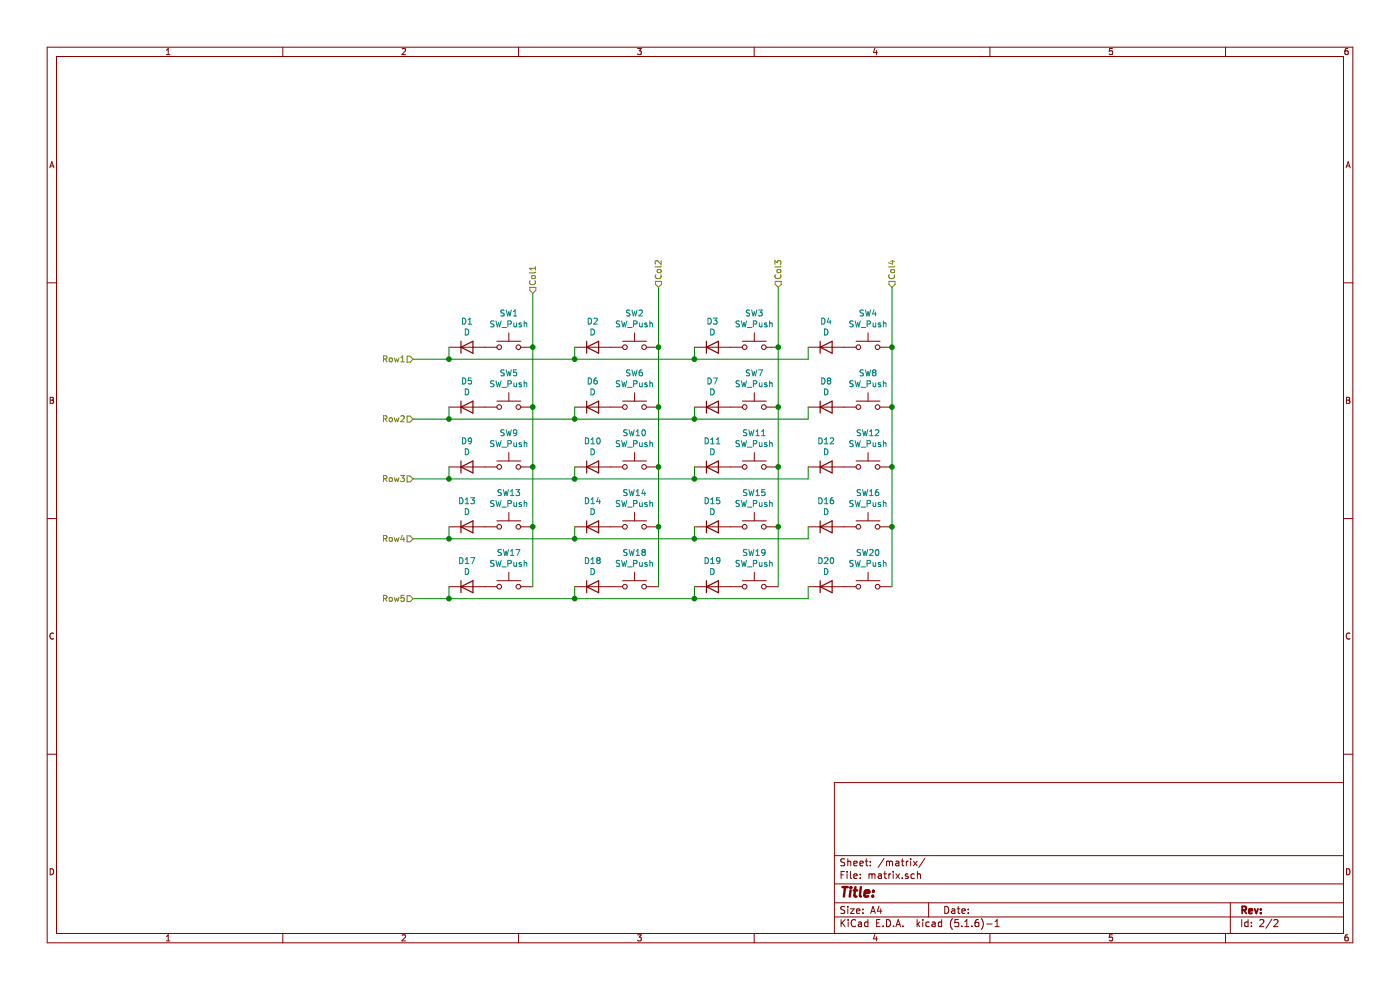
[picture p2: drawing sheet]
EESchema Schematic File Version 4
EELAYER 30 0
EELAYER END
$Descr A4 11693 8268
encoding utf-8
Sheet 2 2
Title ""
Date ""
Rev ""
Comp ""
Comment1 ""
Comment2 ""
Comment3 ""
Comment4 ""
$EndDescr
$Comp
L Switch:SW_Push SW?
U 1 1
P 4250 2900
AR Path="/5FDF1636" Ref="SW?"  Part="1" 
AR Path="/5FDDF609/5FDF1636" Ref="SW1"  Part="1" 
F 0 "SW1" H 4250 3185 50  0000 C CNN
F 1 "SW_Push" H 4250 3094 50  0000 C CNN
F 2 "Keebio-Parts:MX-Alps-Choc-1U-NoLED" H 4250 3100 50  0001 C CNN
F 3 "~" H 4250 3100 50  0001 C CNN
	1    4250 2900
	1    0    0    -1  
$EndComp
$Comp
L Switch:SW_Push SW?
U 1 1
P 4250 3400
AR Path="/5FDF163C" Ref="SW?"  Part="1" 
AR Path="/5FDDF609/5FDF163C" Ref="SW5"  Part="1" 
F 0 "SW5" H 4250 3685 50  0000 C CNN
F 1 "SW_Push" H 4250 3594 50  0000 C CNN
F 2 "Keebio-Parts:MX-Alps-Choc-1U-NoLED" H 4250 3600 50  0001 C CNN
F 3 "~" H 4250 3600 50  0001 C CNN
	1    4250 3400
	1    0    0    -1  
$EndComp
$Comp
L Switch:SW_Push SW?
U 1 1
P 4250 3900
AR Path="/5FDF1642" Ref="SW?"  Part="1" 
AR Path="/5FDDF609/5FDF1642" Ref="SW9"  Part="1" 
F 0 "SW9" H 4250 4185 50  0000 C CNN
F 1 "SW_Push" H 4250 4094 50  0000 C CNN
F 2 "Keebio-Parts:MX-Alps-Choc-1U-NoLED" H 4250 4100 50  0001 C CNN
F 3 "~" H 4250 4100 50  0001 C CNN
	1    4250 3900
	1    0    0    -1  
$EndComp
$Comp
L Switch:SW_Push SW?
U 1 1
P 4250 4400
AR Path="/5FDF1648" Ref="SW?"  Part="1" 
AR Path="/5FDDF609/5FDF1648" Ref="SW13"  Part="1" 
F 0 "SW13" H 4250 4685 50  0000 C CNN
F 1 "SW_Push" H 4250 4594 50  0000 C CNN
F 2 "Keebio-Parts:MX-Alps-Choc-1U-NoLED" H 4250 4600 50  0001 C CNN
F 3 "~" H 4250 4600 50  0001 C CNN
	1    4250 4400
	1    0    0    -1  
$EndComp
$Comp
L Switch:SW_Push SW?
U 1 1
P 4250 4900
AR Path="/5FDF164E" Ref="SW?"  Part="1" 
AR Path="/5FDDF609/5FDF164E" Ref="SW17"  Part="1" 
F 0 "SW17" H 4250 5185 50  0000 C CNN
F 1 "SW_Push" H 4250 5094 50  0000 C CNN
F 2 "Keebio-Parts:MX-Alps-Choc-1U-NoLED" H 4250 5100 50  0001 C CNN
F 3 "~" H 4250 5100 50  0001 C CNN
	1    4250 4900
	1    0    0    -1  
$EndComp
$Comp
L Switch:SW_Push SW?
U 1 1
P 5300 2900
AR Path="/5FDF1654" Ref="SW?"  Part="1" 
AR Path="/5FDDF609/5FDF1654" Ref="SW2"  Part="1" 
F 0 "SW2" H 5300 3185 50  0000 C CNN
F 1 "SW_Push" H 5300 3094 50  0000 C CNN
F 2 "Keebio-Parts:MX-Alps-Choc-1U-NoLED" H 5300 3100 50  0001 C CNN
F 3 "~" H 5300 3100 50  0001 C CNN
	1    5300 2900
	1    0    0    -1  
$EndComp
$Comp
L Switch:SW_Push SW?
U 1 1
P 5300 3400
AR Path="/5FDF165A" Ref="SW?"  Part="1" 
AR Path="/5FDDF609/5FDF165A" Ref="SW6"  Part="1" 
F 0 "SW6" H 5300 3685 50  0000 C CNN
F 1 "SW_Push" H 5300 3594 50  0000 C CNN
F 2 "Keebio-Parts:MX-Alps-Choc-1U-NoLED" H 5300 3600 50  0001 C CNN
F 3 "~" H 5300 3600 50  0001 C CNN
	1    5300 3400
	1    0    0    -1  
$EndComp
$Comp
L Switch:SW_Push SW?
U 1 1
P 5300 3900
AR Path="/5FDF1660" Ref="SW?"  Part="1" 
AR Path="/5FDDF609/5FDF1660" Ref="SW10"  Part="1" 
F 0 "SW10" H 5300 4185 50  0000 C CNN
F 1 "SW_Push" H 5300 4094 50  0000 C CNN
F 2 "Keebio-Parts:MX-Alps-Choc-1U-NoLED" H 5300 4100 50  0001 C CNN
F 3 "~" H 5300 4100 50  0001 C CNN
	1    5300 3900
	1    0    0    -1  
$EndComp
$Comp
L Switch:SW_Push SW?
U 1 1
P 5300 4400
AR Path="/5FDF1666" Ref="SW?"  Part="1" 
AR Path="/5FDDF609/5FDF1666" Ref="SW14"  Part="1" 
F 0 "SW14" H 5300 4685 50  0000 C CNN
F 1 "SW_Push" H 5300 4594 50  0000 C CNN
F 2 "Keebio-Parts:MX-Alps-Choc-1U-NoLED" H 5300 4600 50  0001 C CNN
F 3 "~" H 5300 4600 50  0001 C CNN
	1    5300 4400
	1    0    0    -1  
$EndComp
$Comp
L Switch:SW_Push SW?
U 1 1
P 5300 4900
AR Path="/5FDF166C" Ref="SW?"  Part="1" 
AR Path="/5FDDF609/5FDF166C" Ref="SW18"  Part="1" 
F 0 "SW18" H 5300 5185 50  0000 C CNN
F 1 "SW_Push" H 5300 5094 50  0000 C CNN
F 2 "Keebio-Parts:MX-Alps-Choc-1U-NoLED" H 5300 5100 50  0001 C CNN
F 3 "~" H 5300 5100 50  0001 C CNN
	1    5300 4900
	1    0    0    -1  
$EndComp
$Comp
L Switch:SW_Push SW?
U 1 1
P 6300 4900
AR Path="/5FDF1672" Ref="SW?"  Part="1" 
AR Path="/5FDDF609/5FDF1672" Ref="SW19"  Part="1" 
F 0 "SW19" H 6300 5185 50  0000 C CNN
F 1 "SW_Push" H 6300 5094 50  0000 C CNN
F 2 "Keebio-Parts:MX-Alps-Choc-1U-NoLED" H 6300 5100 50  0001 C CNN
F 3 "~" H 6300 5100 50  0001 C CNN
	1    6300 4900
	1    0    0    -1  
$EndComp
$Comp
L Switch:SW_Push SW?
U 1 1
P 6300 4400
AR Path="/5FDF1678" Ref="SW?"  Part="1" 
AR Path="/5FDDF609/5FDF1678" Ref="SW15"  Part="1" 
F 0 "SW15" H 6300 4685 50  0000 C CNN
F 1 "SW_Push" H 6300 4594 50  0000 C CNN
F 2 "Keebio-Parts:MX-Alps-Choc-1U-NoLED" H 6300 4600 50  0001 C CNN
F 3 "~" H 6300 4600 50  0001 C CNN
	1    6300 4400
	1    0    0    -1  
$EndComp
$Comp
L Switch:SW_Push SW?
U 1 1
P 6300 3900
AR Path="/5FDF167E" Ref="SW?"  Part="1" 
AR Path="/5FDDF609/5FDF167E" Ref="SW11"  Part="1" 
F 0 "SW11" H 6300 4185 50  0000 C CNN
F 1 "SW_Push" H 6300 4094 50  0000 C CNN
F 2 "Keebio-Parts:MX-Alps-Choc-1U-NoLED" H 6300 4100 50  0001 C CNN
F 3 "~" H 6300 4100 50  0001 C CNN
	1    6300 3900
	1    0    0    -1  
$EndComp
$Comp
L Switch:SW_Push SW?
U 1 1
P 6300 3400
AR Path="/5FDF1684" Ref="SW?"  Part="1" 
AR Path="/5FDDF609/5FDF1684" Ref="SW7"  Part="1" 
F 0 "SW7" H 6300 3685 50  0000 C CNN
F 1 "SW_Push" H 6300 3594 50  0000 C CNN
F 2 "Keebio-Parts:MX-Alps-Choc-1U-NoLED" H 6300 3600 50  0001 C CNN
F 3 "~" H 6300 3600 50  0001 C CNN
	1    6300 3400
	1    0    0    -1  
$EndComp
$Comp
L Switch:SW_Push SW?
U 1 1
P 6300 2900
AR Path="/5FDF168A" Ref="SW?"  Part="1" 
AR Path="/5FDDF609/5FDF168A" Ref="SW3"  Part="1" 
F 0 "SW3" H 6300 3185 50  0000 C CNN
F 1 "SW_Push" H 6300 3094 50  0000 C CNN
F 2 "Keebio-Parts:MX-Alps-Choc-1U-NoLED" H 6300 3100 50  0001 C CNN
F 3 "~" H 6300 3100 50  0001 C CNN
	1    6300 2900
	1    0    0    -1  
$EndComp
$Comp
L Switch:SW_Push SW?
U 1 1
P 7250 2900
AR Path="/5FDF1690" Ref="SW?"  Part="1" 
AR Path="/5FDDF609/5FDF1690" Ref="SW4"  Part="1" 
F 0 "SW4" H 7250 3185 50  0000 C CNN
F 1 "SW_Push" H 7250 3094 50  0000 C CNN
F 2 "Keebio-Parts:MX-Alps-Choc-1U-NoLED" H 7250 3100 50  0001 C CNN
F 3 "~" H 7250 3100 50  0001 C CNN
	1    7250 2900
	1    0    0    -1  
$EndComp
$Comp
L Switch:SW_Push SW?
U 1 1
P 7250 3400
AR Path="/5FDF1696" Ref="SW?"  Part="1" 
AR Path="/5FDDF609/5FDF1696" Ref="SW8"  Part="1" 
F 0 "SW8" H 7250 3685 50  0000 C CNN
F 1 "SW_Push" H 7250 3594 50  0000 C CNN
F 2 "Keebio-Parts:MX-Alps-Choc-1U-NoLED" H 7250 3600 50  0001 C CNN
F 3 "~" H 7250 3600 50  0001 C CNN
	1    7250 3400
	1    0    0    -1  
$EndComp
$Comp
L Switch:SW_Push SW?
U 1 1
P 7250 3900
AR Path="/5FDF169C" Ref="SW?"  Part="1" 
AR Path="/5FDDF609/5FDF169C" Ref="SW12"  Part="1" 
F 0 "SW12" H 7250 4185 50  0000 C CNN
F 1 "SW_Push" H 7250 4094 50  0000 C CNN
F 2 "Keebio-Parts:MX-Alps-Choc-1U-NoLED" H 7250 4100 50  0001 C CNN
F 3 "~" H 7250 4100 50  0001 C CNN
	1    7250 3900
	1    0    0    -1  
$EndComp
$Comp
L Switch:SW_Push SW?
U 1 1
P 7250 4400
AR Path="/5FDF16A2" Ref="SW?"  Part="1" 
AR Path="/5FDDF609/5FDF16A2" Ref="SW16"  Part="1" 
F 0 "SW16" H 7250 4685 50  0000 C CNN
F 1 "SW_Push" H 7250 4594 50  0000 C CNN
F 2 "Keebio-Parts:MX-Alps-Choc-1U-NoLED" H 7250 4600 50  0001 C CNN
F 3 "~" H 7250 4600 50  0001 C CNN
	1    7250 4400
	1    0    0    -1  
$EndComp
$Comp
L Switch:SW_Push SW?
U 1 1
P 7250 4900
AR Path="/5FDF16A8" Ref="SW?"  Part="1" 
AR Path="/5FDDF609/5FDF16A8" Ref="SW20"  Part="1" 
F 0 "SW20" H 7250 5185 50  0000 C CNN
F 1 "SW_Push" H 7250 5094 50  0000 C CNN
F 2 "Keebio-Parts:MX-Alps-Choc-1U-NoLED" H 7250 5100 50  0001 C CNN
F 3 "~" H 7250 5100 50  0001 C CNN
	1    7250 4900
	1    0    0    -1  
$EndComp
$Comp
L Device:D D?
U 1 1
P 3900 2900
AR Path="/5FDF16AE" Ref="D?"  Part="1" 
AR Path="/5FDDF609/5FDF16AE" Ref="D1"  Part="1" 
F 0 "D1" H 3900 3117 50  0000 C CNN
F 1 "D" H 3900 3026 50  0000 C CNN
F 2 "Diode_SMD:D_SOD-123" H 3900 2900 50  0001 C CNN
F 3 "~" H 3900 2900 50  0001 C CNN
	1    3900 2900
	1    0    0    -1  
$EndComp
$Comp
L Device:D D?
U 1 1
P 3900 3400
AR Path="/5FDF16B4" Ref="D?"  Part="1" 
AR Path="/5FDDF609/5FDF16B4" Ref="D5"  Part="1" 
F 0 "D5" H 3900 3617 50  0000 C CNN
F 1 "D" H 3900 3526 50  0000 C CNN
F 2 "Diode_SMD:D_SOD-123" H 3900 3400 50  0001 C CNN
F 3 "~" H 3900 3400 50  0001 C CNN
	1    3900 3400
	1    0    0    -1  
$EndComp
$Comp
L Device:D D?
U 1 1
P 3900 3900
AR Path="/5FDF16BA" Ref="D?"  Part="1" 
AR Path="/5FDDF609/5FDF16BA" Ref="D9"  Part="1" 
F 0 "D9" H 3900 4117 50  0000 C CNN
F 1 "D" H 3900 4026 50  0000 C CNN
F 2 "Diode_SMD:D_SOD-123" H 3900 3900 50  0001 C CNN
F 3 "~" H 3900 3900 50  0001 C CNN
	1    3900 3900
	1    0    0    -1  
$EndComp
$Comp
L Device:D D?
U 1 1
P 3900 4400
AR Path="/5FDF16C0" Ref="D?"  Part="1" 
AR Path="/5FDDF609/5FDF16C0" Ref="D13"  Part="1" 
F 0 "D13" H 3900 4617 50  0000 C CNN
F 1 "D" H 3900 4526 50  0000 C CNN
F 2 "Diode_SMD:D_SOD-123" H 3900 4400 50  0001 C CNN
F 3 "~" H 3900 4400 50  0001 C CNN
	1    3900 4400
	1    0    0    -1  
$EndComp
$Comp
L Device:D D?
U 1 1
P 3900 4900
AR Path="/5FDF16C6" Ref="D?"  Part="1" 
AR Path="/5FDDF609/5FDF16C6" Ref="D17"  Part="1" 
F 0 "D17" H 3900 5117 50  0000 C CNN
F 1 "D" H 3900 5026 50  0000 C CNN
F 2 "Diode_SMD:D_SOD-123" H 3900 4900 50  0001 C CNN
F 3 "~" H 3900 4900 50  0001 C CNN
	1    3900 4900
	1    0    0    -1  
$EndComp
$Comp
L Device:D D?
U 1 1
P 4950 2900
AR Path="/5FDF16CC" Ref="D?"  Part="1" 
AR Path="/5FDDF609/5FDF16CC" Ref="D2"  Part="1" 
F 0 "D2" H 4950 3117 50  0000 C CNN
F 1 "D" H 4950 3026 50  0000 C CNN
F 2 "Diode_SMD:D_SOD-123" H 4950 2900 50  0001 C CNN
F 3 "~" H 4950 2900 50  0001 C CNN
	1    4950 2900
	1    0    0    -1  
$EndComp
$Comp
L Device:D D?
U 1 1
P 4950 3400
AR Path="/5FDF16D2" Ref="D?"  Part="1" 
AR Path="/5FDDF609/5FDF16D2" Ref="D6"  Part="1" 
F 0 "D6" H 4950 3617 50  0000 C CNN
F 1 "D" H 4950 3526 50  0000 C CNN
F 2 "Diode_SMD:D_SOD-123" H 4950 3400 50  0001 C CNN
F 3 "~" H 4950 3400 50  0001 C CNN
	1    4950 3400
	1    0    0    -1  
$EndComp
$Comp
L Device:D D?
U 1 1
P 4950 3900
AR Path="/5FDF16D8" Ref="D?"  Part="1" 
AR Path="/5FDDF609/5FDF16D8" Ref="D10"  Part="1" 
F 0 "D10" H 4950 4117 50  0000 C CNN
F 1 "D" H 4950 4026 50  0000 C CNN
F 2 "Diode_SMD:D_SOD-123" H 4950 3900 50  0001 C CNN
F 3 "~" H 4950 3900 50  0001 C CNN
	1    4950 3900
	1    0    0    -1  
$EndComp
$Comp
L Device:D D?
U 1 1
P 4950 4400
AR Path="/5FDF16DE" Ref="D?"  Part="1" 
AR Path="/5FDDF609/5FDF16DE" Ref="D14"  Part="1" 
F 0 "D14" H 4950 4617 50  0000 C CNN
F 1 "D" H 4950 4526 50  0000 C CNN
F 2 "Diode_SMD:D_SOD-123" H 4950 4400 50  0001 C CNN
F 3 "~" H 4950 4400 50  0001 C CNN
	1    4950 4400
	1    0    0    -1  
$EndComp
$Comp
L Device:D D?
U 1 1
P 4950 4900
AR Path="/5FDF16E4" Ref="D?"  Part="1" 
AR Path="/5FDDF609/5FDF16E4" Ref="D18"  Part="1" 
F 0 "D18" H 4950 5117 50  0000 C CNN
F 1 "D" H 4950 5026 50  0000 C CNN
F 2 "Diode_SMD:D_SOD-123" H 4950 4900 50  0001 C CNN
F 3 "~" H 4950 4900 50  0001 C CNN
	1    4950 4900
	1    0    0    -1  
$EndComp
$Comp
L Device:D D?
U 1 1
P 5950 2900
AR Path="/5FDF16EA" Ref="D?"  Part="1" 
AR Path="/5FDDF609/5FDF16EA" Ref="D3"  Part="1" 
F 0 "D3" H 5950 3117 50  0000 C CNN
F 1 "D" H 5950 3026 50  0000 C CNN
F 2 "Diode_SMD:D_SOD-123" H 5950 2900 50  0001 C CNN
F 3 "~" H 5950 2900 50  0001 C CNN
	1    5950 2900
	1    0    0    -1  
$EndComp
$Comp
L Device:D D?
U 1 1
P 5950 3400
AR Path="/5FDF16F0" Ref="D?"  Part="1" 
AR Path="/5FDDF609/5FDF16F0" Ref="D7"  Part="1" 
F 0 "D7" H 5950 3617 50  0000 C CNN
F 1 "D" H 5950 3526 50  0000 C CNN
F 2 "Diode_SMD:D_SOD-123" H 5950 3400 50  0001 C CNN
F 3 "~" H 5950 3400 50  0001 C CNN
	1    5950 3400
	1    0    0    -1  
$EndComp
$Comp
L Device:D D?
U 1 1
P 5950 3900
AR Path="/5FDF16F6" Ref="D?"  Part="1" 
AR Path="/5FDDF609/5FDF16F6" Ref="D11"  Part="1" 
F 0 "D11" H 5950 4117 50  0000 C CNN
F 1 "D" H 5950 4026 50  0000 C CNN
F 2 "Diode_SMD:D_SOD-123" H 5950 3900 50  0001 C CNN
F 3 "~" H 5950 3900 50  0001 C CNN
	1    5950 3900
	1    0    0    -1  
$EndComp
$Comp
L Device:D D?
U 1 1
P 5950 4400
AR Path="/5FDF16FC" Ref="D?"  Part="1" 
AR Path="/5FDDF609/5FDF16FC" Ref="D15"  Part="1" 
F 0 "D15" H 5950 4617 50  0000 C CNN
F 1 "D" H 5950 4526 50  0000 C CNN
F 2 "Diode_SMD:D_SOD-123" H 5950 4400 50  0001 C CNN
F 3 "~" H 5950 4400 50  0001 C CNN
	1    5950 4400
	1    0    0    -1  
$EndComp
$Comp
L Device:D D?
U 1 1
P 5950 4900
AR Path="/5FDF1702" Ref="D?"  Part="1" 
AR Path="/5FDDF609/5FDF1702" Ref="D19"  Part="1" 
F 0 "D19" H 5950 5117 50  0000 C CNN
F 1 "D" H 5950 5026 50  0000 C CNN
F 2 "Diode_SMD:D_SOD-123" H 5950 4900 50  0001 C CNN
F 3 "~" H 5950 4900 50  0001 C CNN
	1    5950 4900
	1    0    0    -1  
$EndComp
$Comp
L Device:D D?
U 1 1
P 6900 2900
AR Path="/5FDF1708" Ref="D?"  Part="1" 
AR Path="/5FDDF609/5FDF1708" Ref="D4"  Part="1" 
F 0 "D4" H 6900 3117 50  0000 C CNN
F 1 "D" H 6900 3026 50  0000 C CNN
F 2 "Diode_SMD:D_SOD-123" H 6900 2900 50  0001 C CNN
F 3 "~" H 6900 2900 50  0001 C CNN
	1    6900 2900
	1    0    0    -1  
$EndComp
$Comp
L Device:D D?
U 1 1
P 6900 3400
AR Path="/5FDF170E" Ref="D?"  Part="1" 
AR Path="/5FDDF609/5FDF170E" Ref="D8"  Part="1" 
F 0 "D8" H 6900 3617 50  0000 C CNN
F 1 "D" H 6900 3526 50  0000 C CNN
F 2 "Diode_SMD:D_SOD-123" H 6900 3400 50  0001 C CNN
F 3 "~" H 6900 3400 50  0001 C CNN
	1    6900 3400
	1    0    0    -1  
$EndComp
$Comp
L Device:D D?
U 1 1
P 6900 3900
AR Path="/5FDF1714" Ref="D?"  Part="1" 
AR Path="/5FDDF609/5FDF1714" Ref="D12"  Part="1" 
F 0 "D12" H 6900 4117 50  0000 C CNN
F 1 "D" H 6900 4026 50  0000 C CNN
F 2 "Diode_SMD:D_SOD-123" H 6900 3900 50  0001 C CNN
F 3 "~" H 6900 3900 50  0001 C CNN
	1    6900 3900
	1    0    0    -1  
$EndComp
$Comp
L Device:D D?
U 1 1
P 6900 4400
AR Path="/5FDF171A" Ref="D?"  Part="1" 
AR Path="/5FDDF609/5FDF171A" Ref="D16"  Part="1" 
F 0 "D16" H 6900 4617 50  0000 C CNN
F 1 "D" H 6900 4526 50  0000 C CNN
F 2 "Diode_SMD:D_SOD-123" H 6900 4400 50  0001 C CNN
F 3 "~" H 6900 4400 50  0001 C CNN
	1    6900 4400
	1    0    0    -1  
$EndComp
$Comp
L Device:D D?
U 1 1
P 6900 4900
AR Path="/5FDF1720" Ref="D?"  Part="1" 
AR Path="/5FDDF609/5FDF1720" Ref="D20"  Part="1" 
F 0 "D20" H 6900 5117 50  0000 C CNN
F 1 "D" H 6900 5026 50  0000 C CNN
F 2 "Diode_SMD:D_SOD-123" H 6900 4900 50  0001 C CNN
F 3 "~" H 6900 4900 50  0001 C CNN
	1    6900 4900
	1    0    0    -1  
$EndComp
Wire Wire Line
	4450 2450 4450 2900
Wire Wire Line
	4450 2900 4450 3400
Connection ~ 4450 2900
Wire Wire Line
	4450 3400 4450 3900
Connection ~ 4450 3400
Wire Wire Line
	4450 3900 4450 4400
Connection ~ 4450 3900
Wire Wire Line
	4450 4400 4450 4900
Connection ~ 4450 4400
Wire Wire Line
	5500 2400 5500 2900
Connection ~ 5500 2900
Wire Wire Line
	5500 2900 5500 3400
Connection ~ 5500 3400
Wire Wire Line
	5500 3400 5500 3900
Connection ~ 5500 3900
Wire Wire Line
	5500 3900 5500 4400
Connection ~ 5500 4400
Wire Wire Line
	5500 4400 5500 4900
Wire Wire Line
	6500 2400 6500 2900
Connection ~ 6500 2900
Wire Wire Line
	6500 2900 6500 3400
Connection ~ 6500 3400
Wire Wire Line
	6500 3400 6500 3900
Connection ~ 6500 3900
Wire Wire Line
	6500 3900 6500 4400
Connection ~ 6500 4400
Wire Wire Line
	6500 4400 6500 4900
Wire Wire Line
	7450 2400 7450 2900
Connection ~ 7450 2900
Wire Wire Line
	7450 2900 7450 3400
Connection ~ 7450 3400
Wire Wire Line
	7450 3400 7450 3900
Connection ~ 7450 3900
Wire Wire Line
	7450 3900 7450 4400
Connection ~ 7450 4400
Wire Wire Line
	7450 4400 7450 4900
Wire Wire Line
	4800 2900 4800 3000
Wire Wire Line
	3450 3000 3750 3000
Wire Wire Line
	3750 2900 3750 3000
Connection ~ 3750 3000
Wire Wire Line
	3750 3000 4800 3000
Wire Wire Line
	4800 3000 5800 3000
Connection ~ 4800 3000
Wire Wire Line
	6750 3000 6750 2900
Wire Wire Line
	6750 3400 6750 3500
Wire Wire Line
	6750 3500 5800 3500
Connection ~ 3750 3500
Wire Wire Line
	3750 3500 3450 3500
Wire Wire Line
	4800 3400 4800 3500
Connection ~ 4800 3500
Wire Wire Line
	4800 3500 3750 3500
Wire Wire Line
	5800 3400 5800 3500
Connection ~ 5800 3500
Wire Wire Line
	5800 3500 4800 3500
Wire Wire Line
	6750 3900 6750 4000
Wire Wire Line
	6750 4000 5800 4000
Wire Wire Line
	3750 3900 3750 4000
Connection ~ 3750 4000
Wire Wire Line
	3750 4000 3450 4000
Wire Wire Line
	4800 3900 4800 4000
Connection ~ 4800 4000
Wire Wire Line
	4800 4000 3750 4000
Wire Wire Line
	5800 3900 5800 4000
Connection ~ 5800 4000
Wire Wire Line
	5800 4000 4800 4000
Wire Wire Line
	6750 4400 6750 4500
Wire Wire Line
	6750 4500 5800 4500
Wire Wire Line
	3750 4400 3750 4500
Connection ~ 3750 4500
Wire Wire Line
	3750 4500 3450 4500
Wire Wire Line
	4800 4400 4800 4500
Connection ~ 4800 4500
Wire Wire Line
	4800 4500 3750 4500
Wire Wire Line
	5800 4400 5800 4500
Connection ~ 5800 4500
Wire Wire Line
	5800 4500 4800 4500
Wire Wire Line
	6750 4900 6750 5000
Wire Wire Line
	6750 5000 5800 5000
Wire Wire Line
	3750 4900 3750 5000
Connection ~ 3750 5000
Wire Wire Line
	3750 5000 3450 5000
Wire Wire Line
	4800 4900 4800 5000
Connection ~ 4800 5000
Wire Wire Line
	4800 5000 3750 5000
Wire Wire Line
	5800 4900 5800 5000
Connection ~ 5800 5000
Wire Wire Line
	5800 5000 4800 5000
Wire Wire Line
	3750 3400 3750 3500
Wire Wire Line
	5800 2900 5800 3000
Connection ~ 5800 3000
Wire Wire Line
	5800 3000 6750 3000
Text HLabel 4450 2450 1    50   Input ~ 0
Col1
Text HLabel 5500 2400 1    50   Input ~ 0
Col2
Text HLabel 6500 2400 1    50   Input ~ 0
Col3
Text HLabel 7450 2400 1    50   Input ~ 0
Col4
Text HLabel 3450 3000 0    50   Input ~ 0
Row1
Text HLabel 3450 3500 0    50   Input ~ 0
Row2
Text HLabel 3450 4000 0    50   Input ~ 0
Row3
Text HLabel 3450 4500 0    50   Input ~ 0
Row4
Text HLabel 3450 5000 0    50   Input ~ 0
Row5
$EndSCHEMATC
